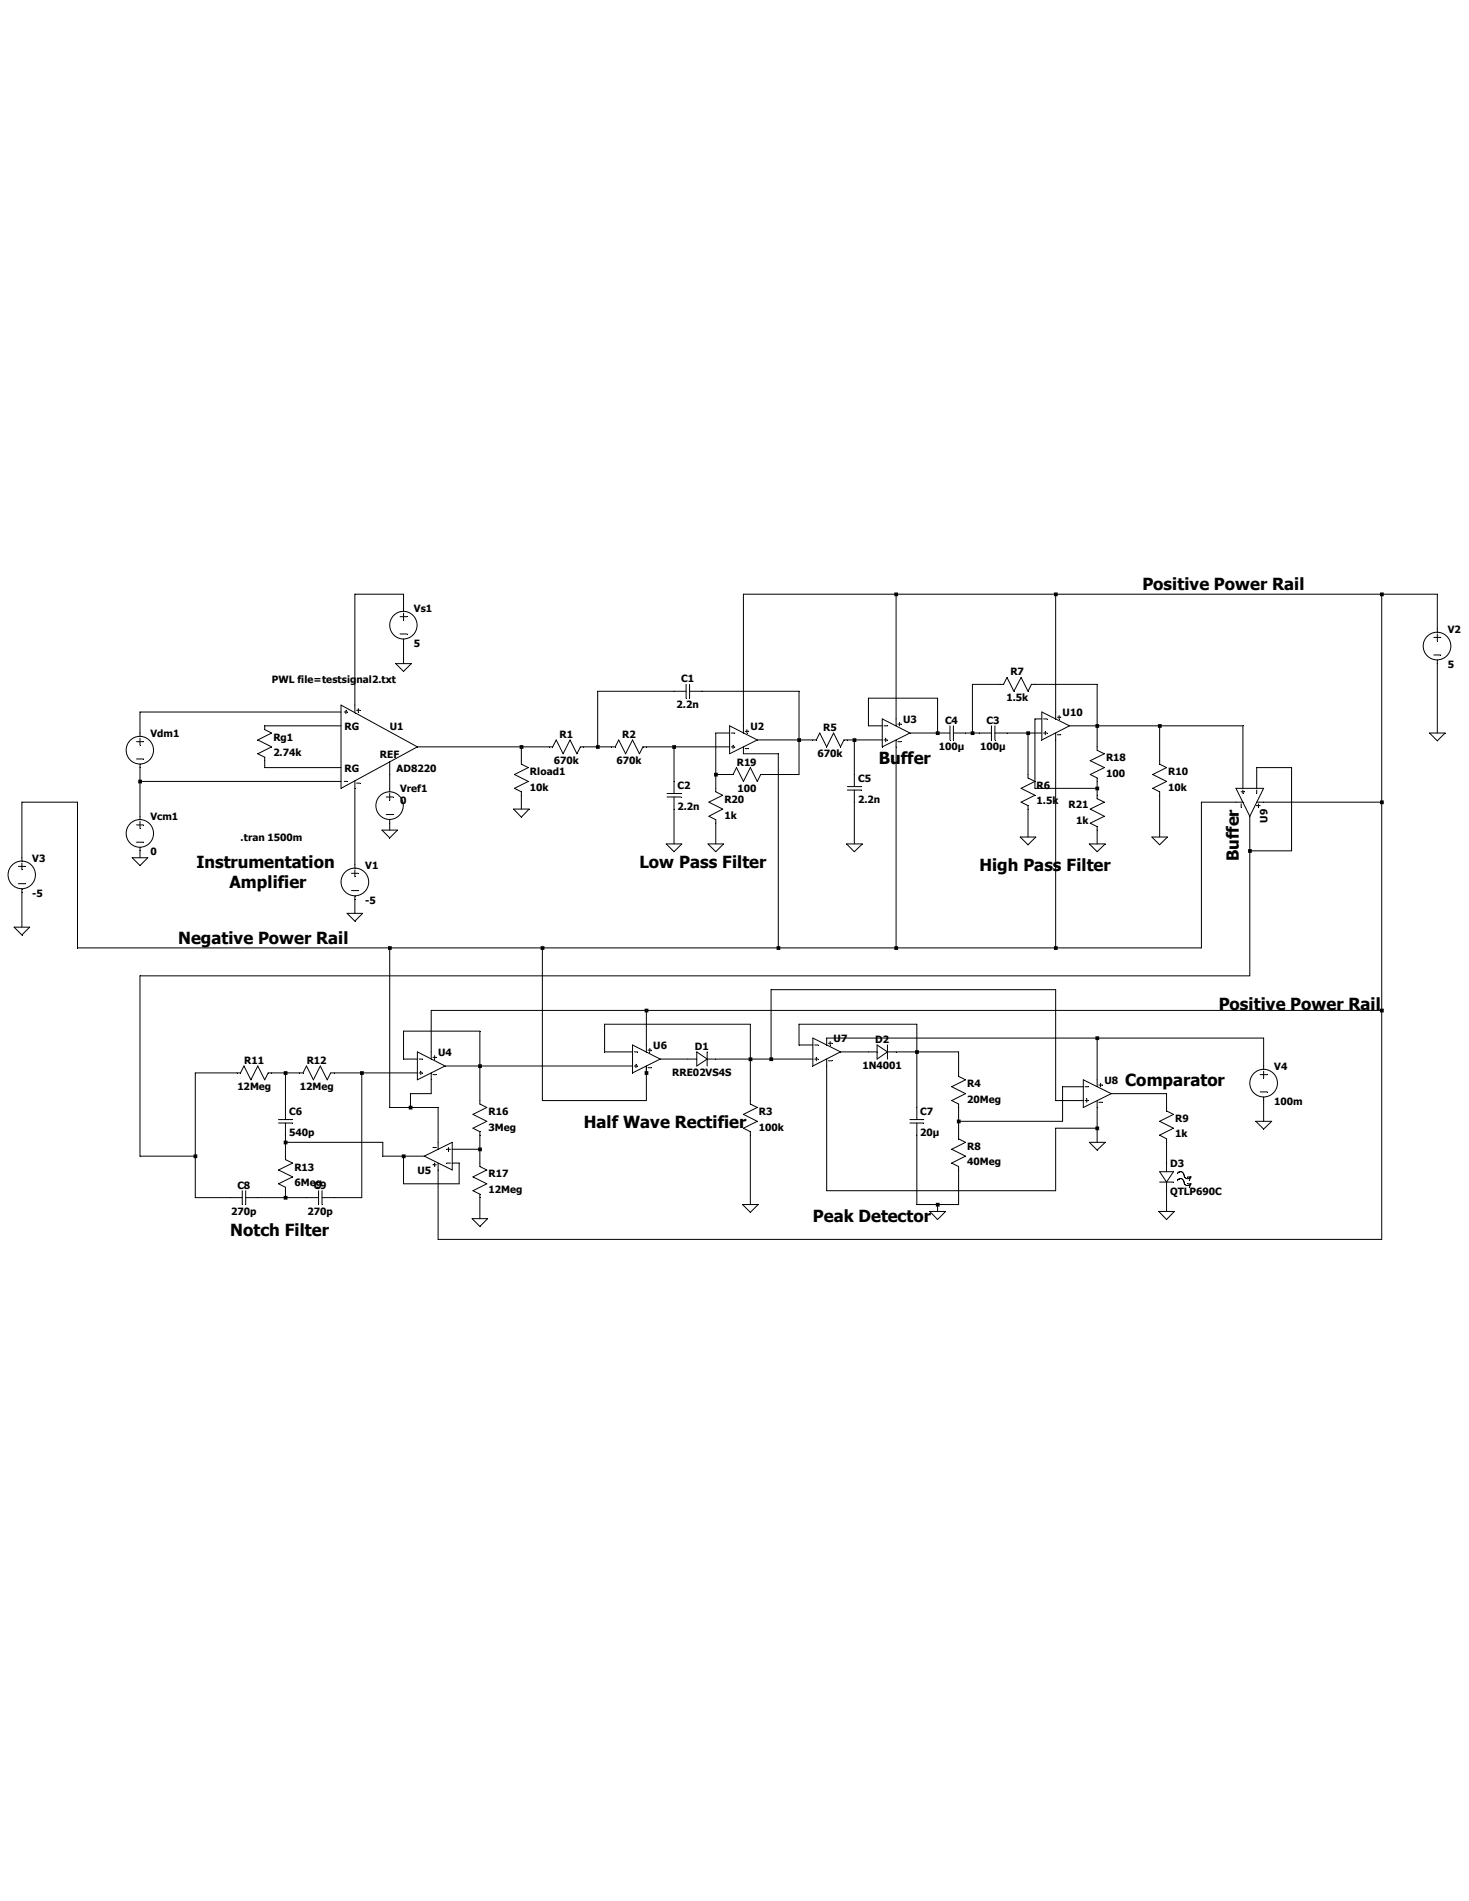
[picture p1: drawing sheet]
<svg xmlns="http://www.w3.org/2000/svg" width="216mm" height="279mm" viewBox="0 0 216 279" stroke-linecap="round" stroke-linejoin="round" font-family="sans-serif">
<g fill="none" stroke="#000" stroke-width=".15">
<path d="M58.2 97.5h2.3l-1.2 1.2zM58.8 90.6h1M58.8 93.2h1M59.3 89.9v-2.6h-7.1v17.5M59.3 90.1v1M59.3 93.9v3.6M131.7 87.3v19.4M155.2 87.3v18.4M203.1 87.3v94.9h-138.7v-11.3M210.7 93.7h1.1M210.7 96.3h1.1M211.2 92.9v-5.6h-101.9v20.4"/>
<path d="M211.2 93.2v1M211.2 97v10.7M20.1 109h1M20.1 111.5h1M20.6 114.9h29.5M20.6 108.5v1M20.6 112.3v8.2M50.1 103.6l11.2 6.2-11.2 6.1zM50.1 104.6h-29.5v3.6M50.1 106.7h-11.2v.5l1 .5-2 1.1 2 1-2 1 1 .5v1.5h11.2M50.6 114.9h.5M50.6 104.6h.5"/>
<path d="M50.8 104.4v.5M52.2 114.7v12.9M52.4 104.4h.5M52.4 115.1h.5M52.7 104.1v.5M56.8 117.1h1M56.8 119.7h1M57.3 112v4.4M57.3 116.6v1M61.3 109.8h19.9l.5-1 1.1 2 1-2 1 2 .5-1h5.1l.5-1 1 2 1.1-2 1 2 .5-1h12.7M75.5 118.9h2.3l-1.2 1.2zM76.6 109.8v2.5l1 .5-2 1 2 1.1-2 1 1 .5v2.5"/>
<path d="M98 117.1h2.1M98 116.6h2.1M99.1 109.8v6.8M99.1 117.1v6.9M100.8 101.6h-13v8.2M100.8 100.6v2M101.3 101.6h16.1v12.2h-5.6l-.5 1.1-1-2.1-1 2.1-1.1-2.1-.5 1h-2.5M101.3 100.6v2M107.2 106.7l4.1 2.1-4.1 2zM107.2 107.7h-2v8.7l1 .5-2 1 2 1-2 1.1 1 .5v3.5M107.5 109.8h.5M107.5 107.7h.5"/>
<path d="M107.7 109.5v.5M109.3 109.8v1h5.1v28.5M109.5 107.5h.5M109.5 110h.5M109.8 107.2v.5M111.3 108.8h8.7l.5-1.1 1 2.1 1-2.1 1 2.1 .5-1h5.7M124.5 115.6h2.1M124.5 116.1h2.1M125.6 108.8v6.8M125.6 116.1v7.9M129.7 105.7l4 2-4 2.1zM129.7 106.7h-2.1v-4.1h10.2v5.1"/>
<path d="M129.9 108.8h.5M129.9 106.7h.5M130.2 108.5v.5M131.7 108.8v30.5M132 109h.5M132 106.4h.5M132.2 106.2v.5M133.7 107.7h5.9M139.6 106.7v2.1M140.1 107.7h5.6M140.1 106.7v2.1M142.9 107.7v-7.1h4.6l.5-1 1 2 1.1-2 1 2 .5-1h9.6v9.7l1.1 .5-2.1 1 2.1 1-2.1 1 1 .5v3.1l1.1 .5-2.1 1 2.1 1.1-2.1 1 1 .5v2.5"/>
<path d="M145.7 106.7v2.1M146.2 107.7h6.9M146.2 106.7v2.1M151.1 107.7v6.6l1 .6-2 1 2 1-2 1 1 .5v4.6M153.1 104.6l4.1 2.1-4.1 2.1zM153.1 105.7h-1v10.2h9.1M153.4 107.7h.5M153.4 105.7h.5M153.6 107.5v.5M155.2 107.7v31.6M155.4 105.4h.5M155.4 108h.5"/>
<path d="M155.7 105.2v.5M157.2 106.7h25.5v9.2M170.4 106.7v5.6l1 .5-2 1 2 1.1-2 1 1 .5v6.6M181.7 115.9h4l-2 4.1zM182.4 116.4h.5M182.4 118.2v.5M182.7 117.9h-6.1v21.4h-165.2v-21.4h-8.2v8.7M182.7 116.1v.5M183.7 120v23.4h-163.1v26.5h8.1M184.7 115.9v-3.1h5.1v12.3h-6.1M184.7 116.1v.5M184.7 117.9h18.4"/>
<path d="M184.7 118.4h.5M185 118.2v.5M210.1 107.7h2.3l-1.2 1.2zM2.1 136.3h2.3l-1.2 1.1zM2.7 127.3h1M2.7 129.9h1M3.2 126.8v1M3.2 130.6v5.7M19.4 126.1h2.3l-1.1 1.1zM20.1 121.2h1M20.1 123.8h1M20.6 120.7v1.1"/>
<path d="M20.6 124.5v1.6M51 134.2h2.3l-1.1 1.2zM51.6 128.4h1.1M51.6 130.9h1.1M52.2 127.8v1.1M52.2 131.7v2.5M56.1 122h2.3l-1.1 1.1zM57.3 120.5v1.5M57.3 139.3v23.5h7.1v6.1M79.7 139.3v22.5h15.3v-5.1M97.9 124h2.3l-1.1 1.2zM104.1 124h2.2l-1.1 1.2z"/>
<path d="M124.4 124h2.3l-1.1 1.2zM149.9 123h2.3l-1.1 1.2zM160.1 124h2.3l-1.2 1.2zM169.3 123h2.3l-1.2 1.2zM42 157.7v6.8M53.2 157.7v18.3h-5.9M61.3 155.7h-2v-4.1h11.2v10.7l1 .5-2 1 2 1-2 1 1 .5v5.1l1 .6-2 1 2 1-2 1 1 .5v3.6M61.3 157.7h-12.7l-.5 1-1-2-1 2-1.1-2-.5 1h-5.1l-.5 1-1-2-1 2-1-2-.6 1h-6.6v18.3h6.9M61.3 154.6l4.1 2.1-4.1 2zM61.6 157.7h.5M61.6 155.7h.5M61.8 157.4v.5"/>
<path d="M63.4 157.7v3h-3.1v2.1M63.6 155.4h.5M63.6 157.9h.5M63.9 155.2v.5M65.4 156.7h27.6M93 153.6l4 2.1-4 2zM93 154.6h-4.1v-4.1h21.4v11.8l1 .5-2 1 2 1-2 1 1 .5v10.7M93.2 154.6h.5M93.2 156.7h.5M93.5 156.4v.5M95 148.5v6.1M95.2 154.3h.6"/>
<path d="M95.2 156.9h.6M95.5 154.1v.5M97 155.7h5.4M102.4 154.6l1.5 1.1-1.5 1zM103.9 155.7h15.6M103.9 154.6v2.1M113.3 155.7v-10.2h41.9v16.3h4M119.5 152.6l4 2-4 2.1zM119.5 153.6h-2.1v-3.1h17.3v14M119.7 155.7h.5M119.7 153.6h.5M120 155.4v.5"/>
<path d="M121.5 153.6v-1h64.2v4.6M121.5 155.7v19.3h33.7v-9.2h6M121.8 153.3h.5M121.8 155.9h.5M122 153.1v.5M123.5 154.6h5.4M128.9 153.6l1.5 1-1.5 1.1zM130.4 154.6h10.5v3.6l1 .5-2 1 2 1-2 1.1 1 .5v5.1l1 .5-2 1 2 1-2 1 1 .5v5.6h-6.2v-11.9M130.4 153.6v2.1M159.2 158.7l4.1 2-4.1 2.1zM159.2 159.7h-3v5.1h-15.3M159.5 159.7h.5"/>
<path d="M161.2 152.6v7.1M161.5 159.5h.6M161.8 159.2v.5M185.2 157.9h1.1M185.7 157.4v1.1M203.1 148.5h-139.7v7.2M35.6 175v2M36.1 176h10.7M36.1 175v2M40.9 164.5h2.1M40.9 165.1h2.1M42 165.1v5.3l1 .5-2.1 1.1 2.1 1-2.1 1 1.1 .5v1.5"/>
<path d="M42 167.9h14.3v2h6.1M46.8 175v2M47.3 175v2M59.3 169.9v4.1h8.2v-3.1h-1M62.4 169.9l4.1-2v4.1zM63.6 171.2h.5M63.6 168.7h.5M63.9 170.9v.5M65.7 170.9h.5M65.7 168.9h.5M65.9 168.7v.5M66.5 168.9h4"/>
<path d="M69.4 179.1h2.3l-1.2 1.2zM109.1 177h2.3l-1.1 1.2zM133.7 164.5h2.1M133.7 165.1h2.1M136.7 178.1h2.3l-1.2 1.1zM137.8 177v1.1M159.5 161.8h.5M159.7 161.5v.5M160.1 167.9h2.3l-1.2 1.1zM161.2 161.8v6.1M161.5 162h.6M163.3 160.7h8.1v2.6l1.1 .5-2.1 1 2.1 1-2.1 1 1 .6v4.8"/>
<path d="M170.3 178.1h2.3l-1.2 1.1zM170.4 173.7h2.1M170.4 172.2h2.1l-1.1 1.5zM171.4 173.7v4.4M173.1 172.5a.52 .52 0 0 1 .6-.3 .52 .52 0 0 1 .3 .6 .49 .49 0 0 0 .5 .4 .49 .49 0 0 0 .5-.3M173.1 173.5a.52 .52 0 0 1 .6-.2 .52 .52 0 0 1 .3 .6 .49 .49 0 0 0 .5 .4 .49 .49 0 0 0 .5-.4M174.5 173h.5l-.2 .5M174.5 174h.5l-.2 .5M184.6 164.8h2.3l-1.2 1.1zM185.2 160.5h1.1M185.7 161.2v3.6"/>
<circle cx="59.3" cy="91.9" r="2.02"/>
<circle cx="211.2" cy="95" r="2.03"/>
<circle cx="20.5" cy="110.3" r="2.02"/>
<circle cx="57.2" cy="118.4" r="2.02"/>
<circle cx="3.2" cy="128.6" r="2.02"/>
<circle cx="20.5" cy="122.5" r="2.02"/>
<circle cx="52.2" cy="129.6" r="2.03"/>
<circle cx="185.7" cy="159.2" r="2.03"/>
</g>
<path d="M20.3 114.6h.6v.5h-.6zM28.4 169.7h.6v.5h-.6zM41.7 157.4h.5v.6h-.5zM41.7 167.6h.5v.6h-.5zM41.7 175.8h.5v.5h-.5zM52.9 157.4h.6v.6h-.6zM57 139.1h.6v.5h-.6zM59.1 169.7h.5v.5h-.5zM60.1 162.5h.5v.6h-.5zM70.3 156.4h.5v.6h-.5zM70.3 168.7h.5v.5h-.5zM76.4 109.5h.5v.6h-.5zM79.5 139.1h.5v.5h-.5zM87.6 109.5h.5v.6h-.5zM94.7 148.3h.6v.5h-.6zM94.7 157.4h.6v.6h-.6zM98.8 109.5h.6v.6h-.6zM104.9 113.6h.6v.5h-.6zM110 155.4h.6v.6h-.6zM113.1 155.4h.5v.6h-.5zM114.1 139.1h.6v.5h-.6zM117.2 108.5h.5v.6h-.5zM125.3 108.5h.6v.6h-.6zM131.4 87.1h.6v.5h-.6zM131.4 139.1h.6v.5h-.6zM134.5 154.3h.5v.6h-.5zM137.5 107.5h.6v.5h-.6zM137.5 176.8h.6v.5h-.6zM140.6 164.5h.6v.6h-.6zM142.7 107.5h.5v.5h-.5zM150.8 107.5h.6v.5h-.6zM154.9 87.1h.5v.5h-.5zM154.9 139.1h.5v.5h-.5zM161 106.4h.5v.6h-.5zM161 115.6h.5v.6h-.5zM161 152.3h.5v.6h-.5zM161 165.6h.5v.5h-.5zM170.2 106.4h.5v.6h-.5zM183.4 124.8h.6v.5h-.6zM202.8 87.1h.6v.5h-.6zM202.8 117.6h.6v.6h-.6zM202.8 148.3h.6v.5h-.6z" fill-rule="evenodd" fill="#000"/>
<g font-size="2.5">
<text x="167.9" y="86.8">Positive Power Rail</text>
<text x="129.2" y="112.3">Buffer</text>
<text x="28.9" y="127.6">Instrumentation</text>
<text x="33.7" y="130.6">Amplifier</text>
<text x="94" y="127.6">Low Pass Filter</text>
<text x="143.9" y="128.1">High Pass Filter</text>
<text x="182.1" y="126.6" transform="rotate(-90 182.1 126.6)">Buffer</text>
<text x="26.2" y="138.8">Negative Power Rail</text>
<text x="179.1" y="148.5">Positive Power Rail</text>
<text x="165.4" y="159.7">Comparator</text>
<text x="85.8" y="165.8">Half Wave Rectifier</text>
<text x="119.5" y="179.5">Peak Detector</text>
<text x="33.8" y="181.6">Notch Filter</text>
</g>
<g font-size="1.5">
<text x="60.8" y="90">Vs1</text>
<text x="60.8" y="95">5</text>
<text x="212.8" y="93">V2</text>
<text x="40" y="100.4">PWL file=testsignal2.txt</text>
<text x="100.1" y="100.3">C1</text>
<text x="148.5" y="99.3">R7</text>
<text x="212.8" y="98.1">5</text>
<text x="50.6" y="107.3">RG</text>
<text x="57.3" y="107.3">U1</text>
<text x="99.4" y="104.1">2.2n</text>
<text x="110.3" y="107.3">U2</text>
<text x="121" y="107.4">R5</text>
<text x="132.7" y="106.3">U3</text>
<text x="138.9" y="106.4">C4</text>
<text x="145" y="106.4">C3</text>
<text x="147.9" y="103.1">1.5k</text>
<text x="156.2" y="105.2">U10</text>
<text x="22.1" y="108.3">Vdm1</text>
<text x="40.2" y="108.8">Rg1</text>
<text x="40.2" y="111.1">2.74k</text>
<text x="50.6" y="113.4">RG</text>
<text x="55.8" y="111.4">REF</text>
<text x="58.3" y="113.4">AD8220</text>
<text x="77.9" y="113.9">Rload1</text>
<text x="81.4" y="112.3">670k</text>
<text x="82.3" y="108.5">R1</text>
<text x="90.6" y="112.3">670k</text>
<text x="91.4" y="108.5">R2</text>
<text x="108.3" y="112.5">R19</text>
<text x="120.1" y="111.3">670k</text>
<text x="138" y="110.2">100µ</text>
<text x="144.1" y="110.2">100µ</text>
<text x="162.6" y="111.9">R18</text>
<text x="171.7" y="113.9">R10</text>
<text x="58.8" y="118.2">0</text>
<text x="58.8" y="116.5">Vref1</text>
<text x="77.9" y="116.2">10k</text>
<text x="99.6" y="116">C2</text>
<text x="99.6" y="119">2.2n</text>
<text x="106.5" y="118">R20</text>
<text x="108.4" y="116.3">100</text>
<text x="126.1" y="114.9">C5</text>
<text x="126.1" y="118">2.2n</text>
<text x="152.4" y="116">R6</text>
<text x="152.4" y="118.2">1.5k</text>
<text x="157.1" y="118.7">R21</text>
<text x="162.6" y="114.2">100</text>
<text x="171.7" y="116.2">10k</text>
<text x="22.1" y="120.6">Vcm1</text>
<text x="22.1" y="125.6">0</text>
<text x="35.3" y="123.6">.tran 1500m</text>
<text x="106.5" y="120.3">1k</text>
<text x="158.2" y="121.1">1k</text>
<text x="186.3" y="120.9" transform="rotate(-90 186.3 120.9)">U9</text>
<text x="4.7" y="126.7">V3</text>
<text x="4.7" y="131.8">-5</text>
<text x="53.7" y="127.7">V1</text>
<text x="53.7" y="132.8">-5</text>
<text x="64.4" y="155.2">U4</text>
<text x="96" y="154.2">U6</text>
<text x="102.1" y="154.3">D1</text>
<text x="122.5" y="153.2">U7</text>
<text x="128.6" y="153.3">D2</text>
<text x="34.9" y="160.2">12Meg</text>
<text x="35.9" y="156.4">R11</text>
<text x="44.1" y="160.2">12Meg</text>
<text x="45.1" y="156.4">R12</text>
<text x="98.8" y="158.2">RRE02VS4S</text>
<text x="126.7" y="157.1">1N4001</text>
<text x="142.2" y="159.8">R4</text>
<text x="162.3" y="159.3">U8</text>
<text x="187.3" y="157.3">V4</text>
<text x="42.5" y="163.9">C6</text>
<text x="42.5" y="166.9">540p</text>
<text x="71.8" y="163.9">R16</text>
<text x="71.8" y="166.2">3Meg</text>
<text x="111.5" y="163.9">R3</text>
<text x="111.5" y="166.2">100k</text>
<text x="135.3" y="166.9">20µ</text>
<text x="135.3" y="163.9">C7</text>
<text x="142.2" y="162.1">20Meg</text>
<text x="172.7" y="164.9">R9</text>
<text x="172.7" y="167.2">1k</text>
<text x="187.3" y="162.3">100m</text>
<text x="43.3" y="172">R13</text>
<text x="61.3" y="172.6">U5</text>
<text x="71.8" y="173.1">R17</text>
<text x="142.2" y="169">R8</text>
<text x="142.2" y="171.3">40Meg</text>
<text x="172" y="171.5">D3</text>
<text x="34" y="178.5">270p</text>
<text x="34.9" y="174.7">C8</text>
<text x="43.3" y="174.3">6Meg</text>
<text x="45.2" y="178.5">270p</text>
<text x="46.1" y="174.7">C9</text>
<text x="71.8" y="175.3">12Meg</text>
<text x="172" y="175.6">QTLP690C</text>
</g>
</svg>
